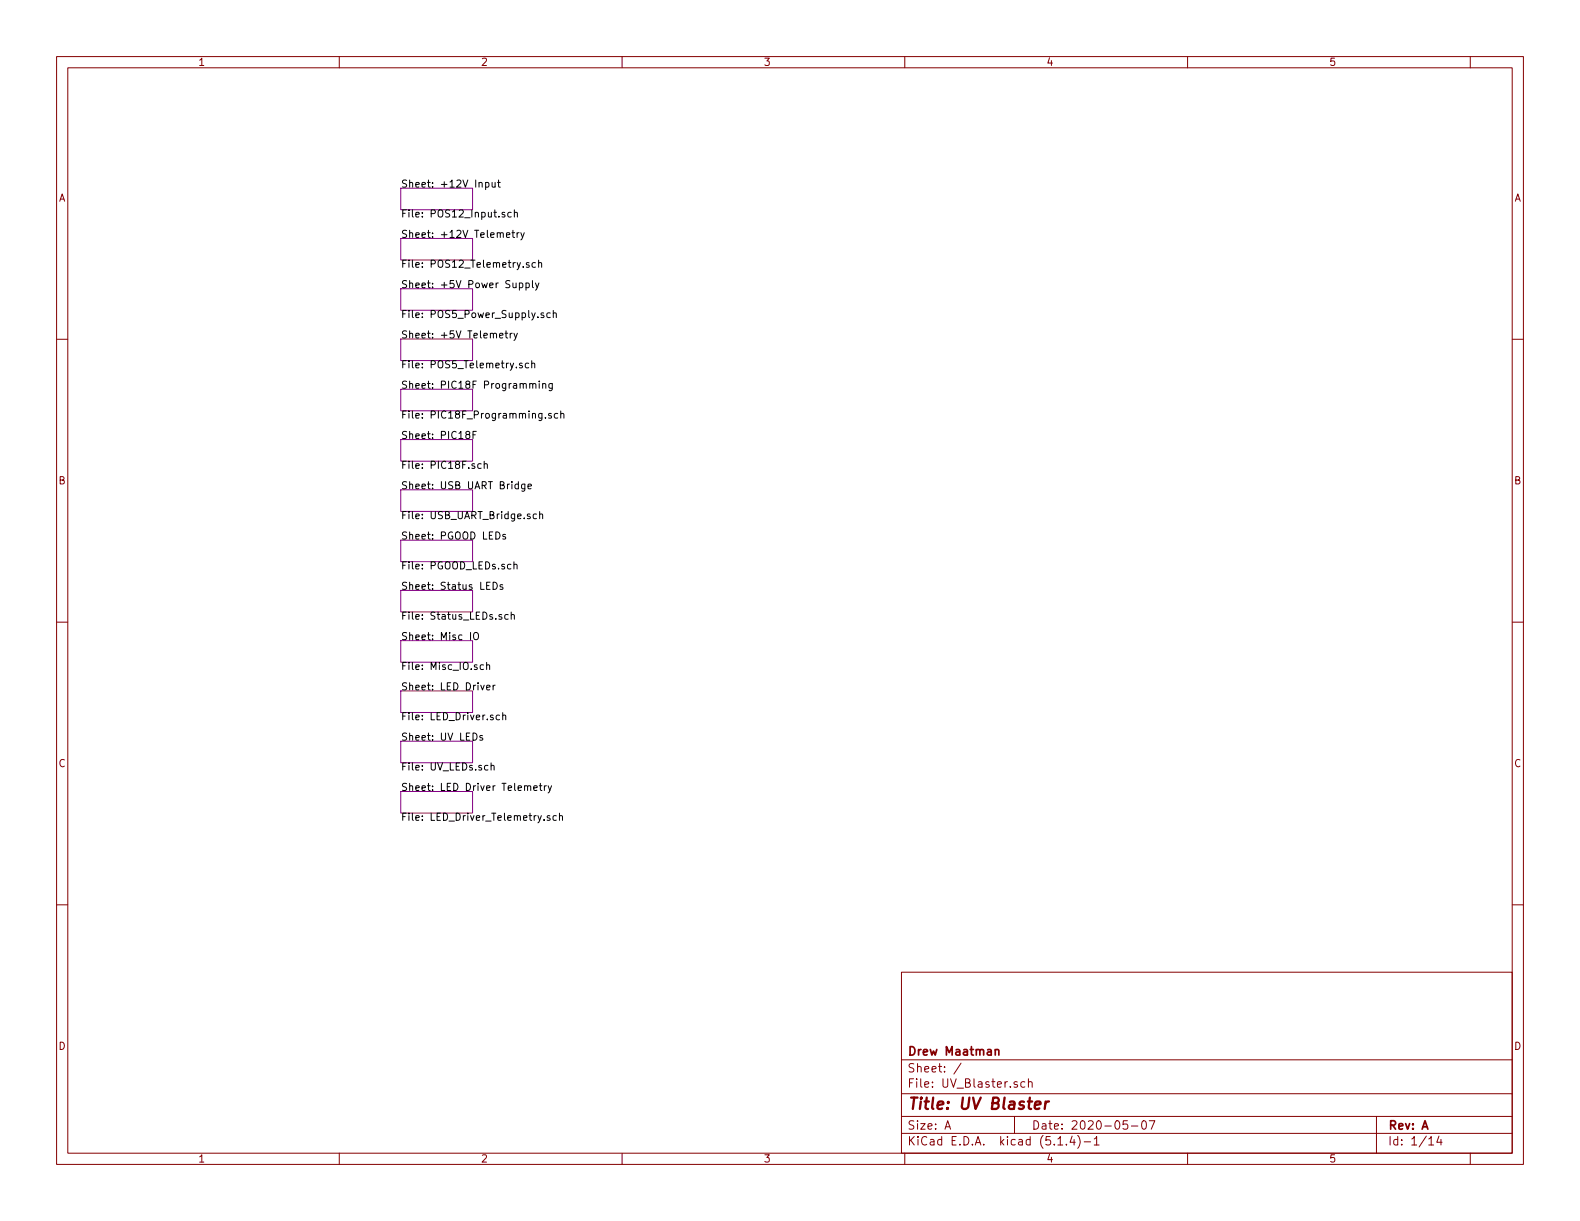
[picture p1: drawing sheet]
<svg xmlns="http://www.w3.org/2000/svg" width="279mm" height="216mm" viewBox="0 0 279 216" stroke-linecap="round" stroke-linejoin="round" font-family="sans-serif">
<g fill="none" stroke="#840000" stroke-width=".18">
<path d="M10 10h259.4v195.9h-259.4zM12 12h255.4v191.9h-255.4zM60 10v2M110 10v2M160 10v2M210 10v2M260 10v2M10 60h2M267.4 60h2M10 110h2M267.4 110h2M10 160h2"/>
<path d="M267.4 160h2M159.4 171.9h108v32h-108zM159.4 197.4h108M159.4 193.4h108M159.4 187.4h108M167.1 199.7l.5-1.5 .5 1.5M167.2 199.2h.8M170 188l-1.3 1.9M179.4 197.4v3M179.9 191.3a.37 .37 0 0 0-.6 .2l.1 .2 .5 .1 .1 .2-.3 .3-.4-.1M181.2 191.3h-.4l-.3 .2 .1 .6 .2 .2 .4-.1M181.9 191.4v-.1a.37 .37 0 0 1 .6 .2v.8"/>
<path d="M181.9 190.8v1.5M199.4 198.2h-.7l-.1 .7 .2-.1h.5l.1 .2v.5l-.2 .2-.6-.2M200.1 199.1h1.1M202 198.3l.4-.1a.94 .94 0 0 1 0 1.5 .82 .82 0 0 1-.4-1.4zM203.2 198.2h1l-.6 1.5M243.4 197.4v6.5M60 203.9v2M110 203.9v2M159.4 200.4h108M160 203.9v2M187.1 202.5h.8M188.6 202.3v.2"/>
<path d="M189.6 200.9l-.4 1.1h.9M189.9 201.5v1M190.6 200.8a1.71 1.71 0 0 1 0 2.2M191.7 201.9h1.2M193.5 201.4l.4-.4v1.5M193.5 202.5h.9M210 203.9v2M252.7 201.4l.4-.4v1.5M252.7 202.5h.8M254.5 200.9l-.4 1.1h.9M254.8 201.5v1M260 203.9v2"/>
</g>
<path d="M183 195.4l1-.2-.1-.4h-.5l-.3 .2-.1 1 .2 .1 .6-.1M184.9 194.8l-.2 1.3M185.5 194.8a.55 .55 0 0 0-.6 .3" fill="none" stroke="#840000" stroke-width=".41"/>
<path d="M176 185.7l.2-.1h.4v1M176 185.6v1" fill="none" stroke="#840000" stroke-width=".3"/>
<g fill="none" stroke="#840084" stroke-width=".18">
<path d="M70.9 33.3h12.7v3.8h-12.7zM70.9 42.2h12.7v3.8h-12.7zM70.9 51.1h12.7v3.8h-12.7zM70.9 59.9h12.7v3.9h-12.7zM70.9 68.8h12.7v3.8h-12.7zM70.9 77.7h12.7v3.8h-12.7zM70.9 86.6h12.7v3.8h-12.7zM70.9 95.5h12.7v3.8h-12.7zM70.9 104.4h12.7v3.8h-12.7zM70.9 113.3h12.7v3.8h-12.7zM70.9 122.2h12.7v3.8h-12.7zM70.9 131.1h12.7v3.8h-12.7z"/>
<path d="M70.9 140h12.7v3.8h-12.7z"/>
</g>
<g fill="none" stroke="#000" stroke-width=".18">
<path d="M85.9 32.3h.3l.3 .2-.1 .5h-.5M85.9 32.3v1.2M87 32.3l.1 .7 .3 .1 .2-.1M87.6 32.3v.8M88 32.3h.5M88.2 31.8v1.1l.3 .2M89.3 37.6l-.3-.1-.2 .2v.2l.5 .1v.3h-.5M90.4 37.6l-.4-.1-.2 .3 .1 .5h.5M91 37.7l.1-.2 .3 .1 .1 .8M91 37.1v1.3M88.3 59.3l.7-.1-.1-.2-.4-.1-.2 .2 .1 .6h.5M89.3 58.9h.5"/>
<path d="M89.5 58.5v1.1l.3 .2M89.6 41.6l.6-.1-.1-.3-.4-.1-.1 .2v.6h.5M90.2 58.9v.9M90.5 41.1h.5M90.6 58.9l-.4 .3M90.7 40.7v1.1l.3 .2M90.9 58.9l.3 .9M91.4 41.1v.9M91.5 58.9l-.4 1.2-.2 .1M91.8 41.1l-.3 .1-.1 .2M91.8 50.1l.4-.1 .3 .3-.2 .5h-.5M91.8 50v1.3"/>
<path d="M92.1 41.1l.3 .9M92.7 41.1l-.4 1.2-.2 .1M93 50.1l.4-.1 .2 .3-.1 .5h-.5M93 50v1.3M93.5 46.5l-.3-.1-.1 .2v.2l.4 .1v.3h-.4M94.2 49.6v1.1l.1 .2M94.7 46.5l-.4-.1-.2 .3 .1 .5h.5M94.7 50l.3 .9M95.2 46.6l.2-.2 .3 .1 .1 .8M95.2 46v1.3M95.3 50l-.4 1.2-.2 .1M96.1 55.4l-.3-.1-.1 .2v.2l.4 .1v.3h-.4"/>
<path d="M97.3 55.4l-.4-.1-.2 .2 .1 .6h.5M97.8 55.4l.2-.1 .3 .1 .1 .8M97.8 54.9v1.3M82.6 76.8l-.2-.1v-.3l.5-.1 .1 .1v.3l-.5 .2-.1 .2v.2l.2 .2h.3l.2-.2-.1-.4-.1-.1M83.6 76.9h.4M84.2 76.3h-.6v1.2M92.3 64.3l-.3-.1-.2 .2 .1 .2 .4 .1v.3h-.5M93.5 64.3l-.4-.1-.2 .2 .1 .6h.5M93.7 67.9l.2-.1 .3 .1v.8M94 64.3l.2-.1 .3 .1 .1 .7M94 63.8v1.2M94.2 68l.2-.2 .3 .1 .1 .8"/>
<path d="M95.4 67.4v.1M95.4 67.8v.9M96 67.9l.1-.1 .3 .1 .1 .8M96 67.8v.9M96.4 73.8v.1M97.5 73.2l-.3-.1-.2 .2 .1 .2 .4 .1v.3h-.5M97.7 67.8v1l-.3 .3-.3-.1M97.7 67.9l-.4-.1-.2 .2 .1 .6h.5M98.6 73.2l-.3-.1-.3 .2 .1 .6h.5M99.2 73.2l.2-.1 .2 .1 .1 .7M99.2 72.7v1.2M85.1 82h-.4l-.2 .2 .1 .6h.5"/>
<path d="M85.6 82.1l.2-.1h.3l.1 .8M85.6 81.6v1.2M89.4 94.5h-.3l-.2 .2 .1 .1 .4 .2v.3h-.5M90.3 99.8h-.3l-.3 .2 .2 .6h.4M90.9 99.9l.2-.1h.3v.8M90.9 99.3v1.3M91.7 85.6h-.4l-.2 .2 .1 .6h.5M91.7 85.2v1.2M92.8 85.6v1.1l-.2 .2-.3-.1M92.8 85.6h-.3l-.3 .2 .1 .6h.5M93.4 86l.6-.1-.1-.3h-.4l-.1 .2v.6h.5M94.9 90.9h-.4l-.2 .2 .1 .6h.5"/>
<path d="M95.4 91l.2-.1h.3l.1 .8M95.4 90.4v1.3M83.2 111.8v1.3M83.8 112l.2-.2a.47 .47 0 0 1 .6 .5l-.1 .6-.2 .2h-.4a1 1 0 0 1-.1-1.1zM85.5 117.6h-.4l-.2 .2 .1 .5h.5M86.1 117.7l.1-.1h.3l.1 .8M86.1 117.1v1.3M87.2 102.9a.64 .64 0 0 1 .7 .7 .64 .64 0 0 1-.7 .6zM88.7 108.7h-.3l-.2 .1 .1 .2 .4 .1v.3h-.5M88.9 103.4h-.3l-.2 .2 .1 .1 .4 .2v.3h-.5M89.9 108.7h-.4l-.2 .2 .1 .5h.5M90.4 108.8l.2-.1h.3l.1 .8"/>
<path d="M90.4 108.2v1.3M83.6 129.6a.64 .64 0 0 1 .8 .7 .64 .64 0 0 1-.8 .6zM85.3 130.1l-.3-.1-.2 .2 .1 .2 .4 .1v.3h-.5M86.1 121.6l.6-.1-.1-.3h-.4l-.1 .1v.6h.5M86.3 135.4l-.4-.1-.2 .3 .1 .5h.5M86.8 135.5l.2-.2 .3 .1 .1 .8M86.8 134.9v1.3M87.2 121.2v.8M87.6 121.2l-.4 .2M88.3 126.5l-.3-.1-.3 .3 .2 .5h.4M88.9 126.6l.2-.2 .3 .1v.8M88.9 126v1.3"/>
<path d="M94.4 139.3l.6-.1-.1-.2-.3-.1-.2 .2 .1 .6h.4M95.4 138.9h.4M95.6 138.5v1.1l.2 .2M96.3 138.9v.9M96.6 138.9l-.3 .3M96.9 138.9l.3 .9M97.5 138.9l-.4 1.2-.2 .1M97.2 144.3l-.3-.1-.2 .2 .1 .2 .4 .1v.3h-.5M98.4 144.3l-.4-.1-.2 .2 .1 .6h.5M98.9 144.3l.2-.1 .3 .1 .1 .8M98.9 143.8v1.3"/>
</g>
<text font-size="2.8" fill="#840000" x="160.4" y="196.2">Title: UV Blaster</text>
<g font-size="2.1" fill="#840000">
<text x="160.4" y="189.6">Sheet: /</text>
<text x="160.4" y="186.6">Drew Maatman</text>
<text x="160.4" y="192.3">File: UV_Blaster.sch</text>
<text x="160.4" y="202.5">KiCad E.D.A. kicad (5.1.4)-1</text>
<text x="160.4" y="199.7">Size: A</text>
<text x="182.4" y="199.7">Date: 2020-05-07</text>
<text x="245.4" y="199.7">Rev: A</text>
<text x="245.4" y="202.5">Id: 1/14</text>
</g>
<g font-size="1.8" fill="#840000">
<text x="35" y="11.6">1</text>
<text x="85" y="11.6">2</text>
<text x="135" y="11.6">3</text>
<text x="185" y="11.6">4</text>
<text x="235" y="11.6">5</text>
<text x="10.4" y="35.6">A</text>
<text x="267.8" y="35.6">A</text>
<text x="10.4" y="85.6">B</text>
<text x="267.8" y="85.6">B</text>
<text x="10.4" y="135.6">C</text>
<text x="267.8" y="135.6">C</text>
<text x="10.4" y="185.6">D</text>
<text x="267.8" y="185.6">D</text>
<text x="35" y="205.5">1</text>
<text x="85" y="205.5">2</text>
<text x="135" y="205.5">3</text>
<text x="185" y="205.5">4</text>
<text x="235" y="205.5">5</text>
</g>
<g font-size="1.8">
<text x="70.9" y="33.2">Sheet: +12V Input</text>
<text x="70.9" y="38.5">File: POS12_Input.sch</text>
<text x="70.9" y="42.1">Sheet: +12V Telemetry</text>
<text x="70.9" y="47.3">File: POS12_Telemetry.sch</text>
<text x="70.9" y="51">Sheet: +5V Power Supply</text>
<text x="70.9" y="56.2">File: POS5_Power_Supply.sch</text>
<text x="70.9" y="59.8">Sheet: +5V Telemetry</text>
<text x="70.9" y="65.1">File: POS5_Telemetry.sch</text>
<text x="70.9" y="68.7">Sheet: PIC18F Programming</text>
<text x="70.9" y="74">File: PIC18F_Programming.sch</text>
<text x="70.9" y="77.6">Sheet: PIC18F</text>
<text x="70.9" y="82.9">File: PIC18F.sch</text>
<text x="70.9" y="86.5">Sheet: USB UART Bridge</text>
<text x="70.9" y="91.8">File: USB_UART_Bridge.sch</text>
<text x="70.9" y="95.4">Sheet: PGOOD LEDs</text>
<text x="70.9" y="100.7">File: PGOOD_LEDs.sch</text>
<text x="70.9" y="104.3">Sheet: Status LEDs</text>
<text x="70.9" y="109.6">File: Status_LEDs.sch</text>
<text x="70.9" y="113.2">Sheet: Misc IO</text>
<text x="70.9" y="118.5">File: Misc_IO.sch</text>
<text x="70.9" y="122.1">Sheet: LED Driver</text>
<text x="70.9" y="127.4">File: LED_Driver.sch</text>
<text x="70.9" y="131">Sheet: UV LEDs</text>
<text x="70.9" y="136.2">File: UV_LEDs.sch</text>
<text x="70.9" y="139.9">Sheet: LED Driver Telemetry</text>
<text x="70.9" y="145.1">File: LED_Driver_Telemetry.sch</text>
</g>
</svg>
